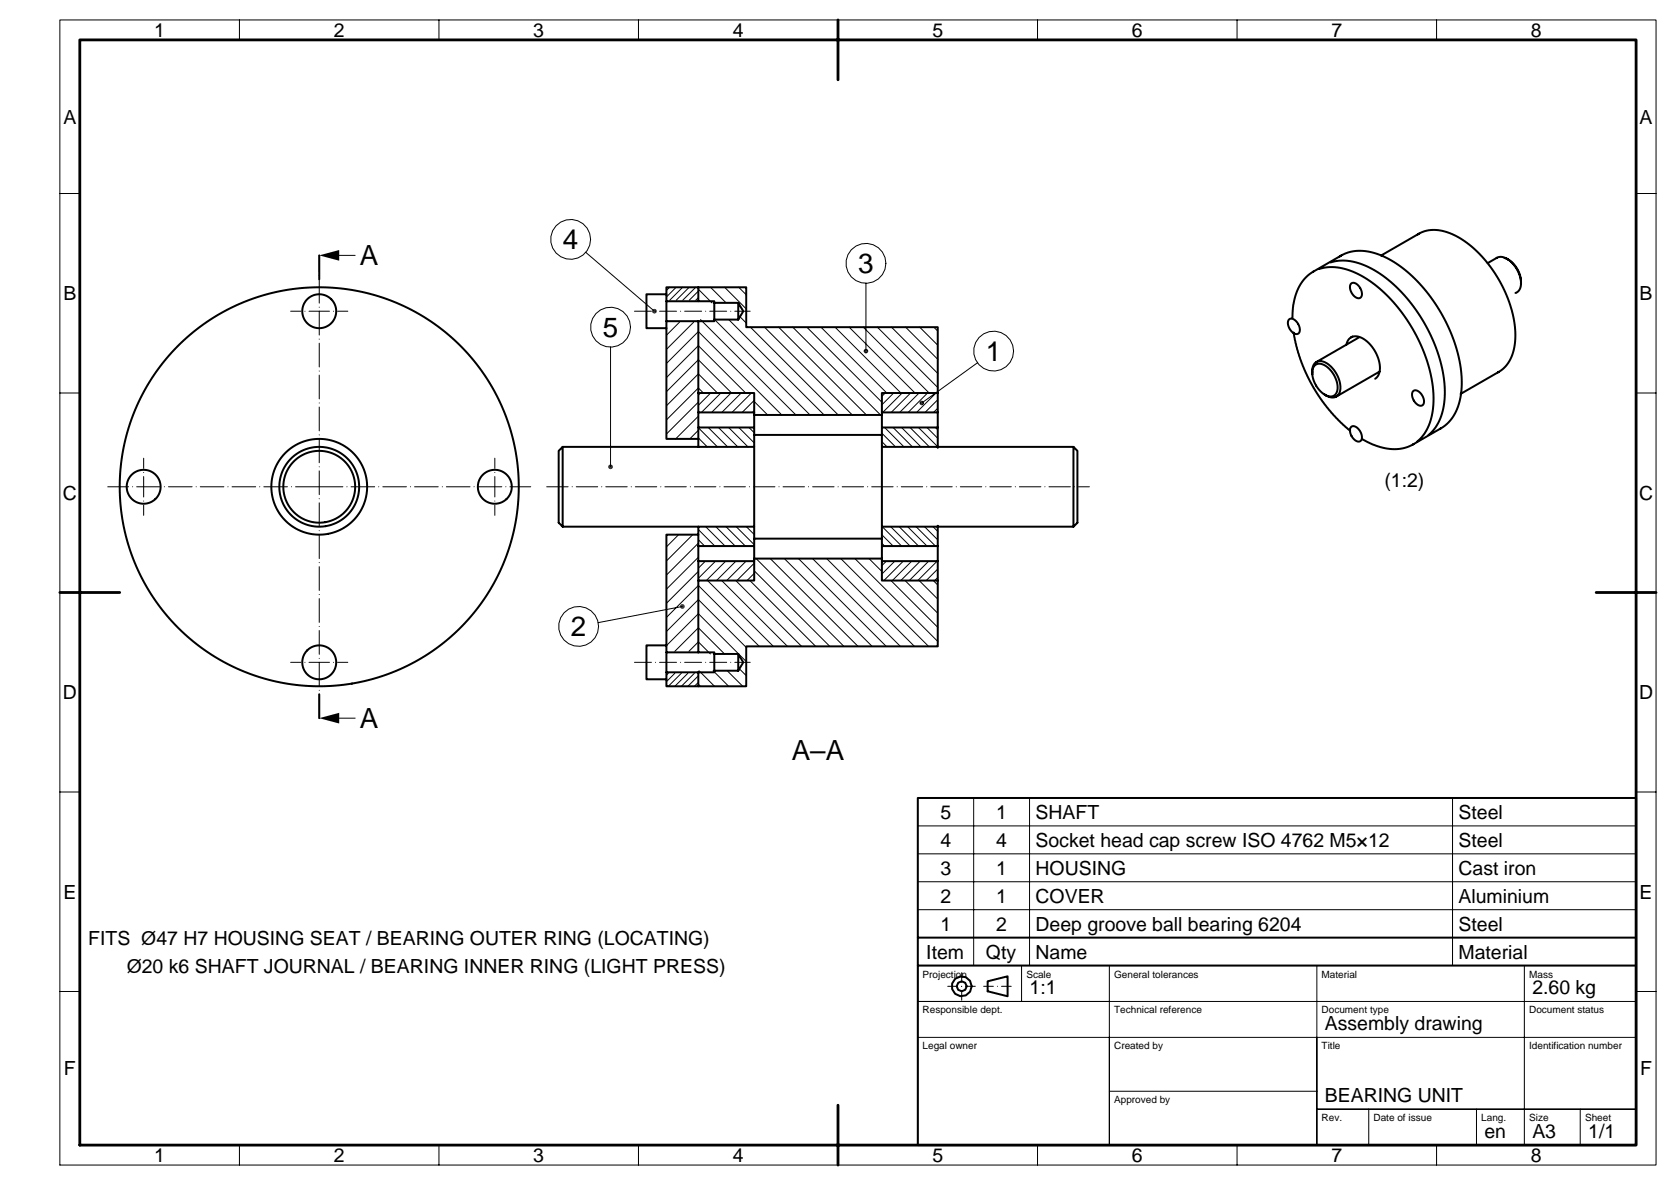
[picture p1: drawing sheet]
<svg xmlns="http://www.w3.org/2000/svg" width="420mm" height="297mm" viewBox="0 0 420 297" stroke-linecap="round" stroke-linejoin="round" font-family="sans-serif">
<g fill="#000">
<path d="M80 64l5-1.3v2.6zM164.4 77.6l.2 .4h-.6zM164 77.4l.4 .2-.4 .4zM163.6 77.6l.4-.2v.6zM163.6 77.6l.4 .4h-.6zM163.4 78h.6l-.4 .4zM164 78v.6l-.4-.2zM164 78l.4 .4-.4 .2zM164 78h.6l-.2 .4zM217.4 87.6l.2 .4h-.6zM217 87.4l.4 .2-.4 .4zM216.6 87.6l.4-.2v.6z"/>
<path d="M216.6 87.6l.4 .4h-.6zM216.4 88h.6l-.4 .4zM216.6 88.4l.4-.4v.6zM217 88l.4 .4-.4 .2zM217 88h.6l-.2 .4zM153.4 116.6l.2 .4h-.6zM153 116.4l.4 .2-.4 .4zM152.6 116.6l.4-.2v.6zM152.6 116.6l.4 .4h-.6zM152.4 117h.6l-.4 .4zM153 117v.6l-.4-.2zM153 117l.4 .4-.4 .2z"/>
<path d="M153 117h.6l-.2 .4zM231 101l.4-.4 .2 .4zM231 100.4l.4 .2-.4 .4zM230.6 100.6l.4-.2v.6zM230.6 100.6l.4 .4h-.6zM230.4 101h.6l-.4 .4zM230.6 101.4l.4-.4v.6zM231 101l.4 .4-.4 .2zM231 101h.6l-.2 .4zM171.4 151.6l.2 .4h-.6zM171 151.4l.4 .2-.4 .4zM170.6 151.6l.4-.2v.6z"/>
<path d="M170.6 151.6l.4 .4h-.6zM170.4 152h.6l-.4 .4zM170.6 152.4l.4-.4v.6zM171 152l.4 .4-.4 .2zM171 152h.6l-.2 .4zM80 180l5-1.3v2.6z"/>
</g>
<g fill="none" stroke="#000" stroke-width=".25">
<path d="M15 5h400v287h-400zM60 5v5M110 5v5M160 5v5M210 5v5M260 5v5M310 5v5M360 5v5M15 48.5h5M410 48.5h5M84 64h5M146.8 63.3l17.2 14.7"/>
<path d="M167.8 72l-.8 .8M169.4 72l-2.4 2.4M171.1 72l-3.3 3.3M172.7 72l-3.2 3.3M174.3 72l-3.2 3.3M175 74.6l-.6 .7M175 73l-2.3 2.3M175 72.5l3.4 3.4M178.1 72l3.9 3.9M181.6 72l5.4 5.4M185.1 72l1.9 1.9M185.4 79.4l1.6 1.5"/>
<path d="M217 71v17M15 98.5h5M153 87v30M167 98.2l8-8 8.3 8.3M167 94.6l8-8 11.9 11.9M170.3 80.8l-3.3 3.2M173.8 80.8l-6.8 6.8M175 83.1l-8 8M175 83.1l20.9 20.9M175.5 98.5l-.5 .5M175.5 80.1l23.9 23.9M176.3 98.5l-1.3-1.2-8 8"/>
<path d="M178.1 98.5l-3.1 3.1M179.1 80.1l23.9 23.9M179.8 98.5l-4.8-4.8-8 8M180.6 98.5l-4.8 4.9M182.6 80.1l23.9 23.9M183.2 98.5l-4.9 4.9M185.7 98.5l-4.8 4.9M188.1 82l22 22M188.3 98.5l-4.9 4.9M191.6 82l22 22M195.1 82l22 22M198.7 82l22 22"/>
<path d="M202.2 82l18.8 18.8M205.7 82l16.5 16.5M209.3 82l16.5 16.5M212.8 82l16.5 16.5M216.3 82l16.5 16.5M219.9 82l15.1 15.1M221.8 98.5l-.8 .8M223.4 82l11.6 11.6M224 98.5l-3 3M226.1 98.5l-4.9 4.9M226.9 82l8.1 8.1M228.2 98.5l-4.9 4.9"/>
<path d="M230.3 98.5l-4.8 4.9M230.5 82l4.5 4.5M232.4 98.5l-4.8 4.9M234 82l1 1M234.6 98.5l-4.9 4.9M244.9 90.9l-13.9 10.1M410 98.5h5M175 107.2l4.8 4.8M175 109.8l2.2 2.2M175 100.8l-8 8M175 107.9l-2.1 2.1M175 104.3l-5.7 5.7"/>
<path d="M177.5 107.1l4.8 4.9M180 107.1l4.9 4.9M182.6 107.1l4.8 4.9M185.1 107.1l3.9 3.9M187.7 107.1l1.3 1.4M189 100.6l3.4 3.4M189 102.9l-.5 .5M189 100.3l-3 3.1M221 108.6l3.4 3.4M221 110.7l1.3 1.3M221.7 107.1l4.8 4.9M223.8 107.1l4.9 4.9"/>
<path d="M225.9 107.1l4.9 4.9M228 107.1l4.9 4.9M230.2 107.1l4.8 4.9M232.3 107.1l2.7 2.8M234.4 107.1l.6 .6M235 102.3l-1.1 1.1M235 100.2l-3.2 3.2M170.1 134l-3.1 3.1M173.6 134l-6.6 6.6M175 132.7l4.1 4.2M175 135.3l1.6 1.6M175 139.7l-8 8"/>
<path d="M175 136.1l-8 8M176.8 132l4.9 4.9M179.4 132l4.8 4.9M181.9 132l4.9 4.9M184.5 132l4.5 4.5M187 132l2 2M221 134l2.8 2.9M221 136.2l.7 .7M221.1 132l4.8 4.9M223.2 132l4.9 4.9M225.3 132l4.9 4.9M227.4 132l4.9 4.9"/>
<path d="M229.6 132l4.8 4.9M231.7 132l3.3 3.3M233.8 132l1.2 1.2M15 148.5h5M167 158.3l8-8 12 12M167 154.7l8-8 15.3 15.3M171 152l-21.1 4.1M175 143.2l-8 8M175 157.4l-5.9 5.9M175 157.3l6.6 6.6M176.8 140.6l-1.8 1.8M177.3 145.5l16.5 16.5"/>
<path d="M179.3 140.6l-4.3 4.4M180.8 145.5l16.5 16.5M181.9 140.6l-4.9 4.9M184.4 145.5l16.5 16.5M184.4 140.6l-4.8 4.9M187 140.6l-4.9 4.9M187.9 145.5l16.5 16.5M189 143.1l19 18.9M189 143.7l-1.8 1.8M189 141.2l-4.3 4.3M189.5 140l22 22M193 140l22 22"/>
<path d="M196.6 140l22 22M200.1 140l22 22M203.6 140l22 22M207.2 140l22 22M210.7 140l22 22M214.2 140l20.8 20.8M217.8 140l3.2 3.2M222.1 140.6l-1.1 1.2M223.3 145.5l11.7 11.7M224.2 140.6l-3.2 3.3M226.4 140.6l-4.9 4.9M226.8 145.5l8.2 8.2"/>
<path d="M228.5 140.6l-4.9 4.9M230.3 145.5l4.7 4.7M230.6 140.6l-4.9 4.9M232.7 140.6l-4.8 4.9M233.9 145.5l1.1 1.1M234.8 140.6l-4.8 4.9M235 144.7l-.8 .8M235 142.6l-2.9 2.9M410 148.5h5M84 180h5M167 161.8l8-8 12 12M167.5 168.8l-.5 .4"/>
<path d="M169.1 168.8l-2.1 2.1M170.7 168.8l-3.2 3.2M172.4 168.8l-3.3 3.2M172.6 163.3l2.4-2.4 3 3M174 168.8l-3.2 3.2M175 171l-1 1M175 169.4l-2.6 2.6M175 171.5l.5 .5M175.2 168.1l3.9 3.9M178.7 168.1l3.9 3.9M182.2 168.1l3.9 3.9M185.3 167.6l1.7 1.7"/>
<path d="M15 198.5h5M244 200v42M258 200v42M364 200v42M410 198.5h5M230 214h180M230 207h180M230 228h180M230 221h180M15 248.5h5M256 242v9M278 242v9"/>
<path d="M330 242v45v-27M382 242v45M410 251v-9h-180v45h180v-36h-180h48v36v-27h132M410 248.5h5M230 260h48M278 273.5h52M330 278h80zM343 278v9M370 278v9M396 278v9M60 287v5M110 287v5"/>
<path d="M160 287v5M210 287v5M260 287v5M310 287v5M360 287v5"/>
<circle cx="143" cy="60" r="5"/>
<circle cx="217" cy="66" r="5"/>
<circle cx="153" cy="82" r="5"/>
<circle cx="249" cy="88" r="5"/>
<circle cx="145" cy="157" r="5"/>
</g>
<path d="M237.5 247.2h7M241 250.7v-7M246.5 247.2h7" fill="none" stroke="#000" stroke-width=".25" stroke-dasharray="2.4 1 0 1"/>
<path d="M80 122h-53M80 122h53" fill="none" stroke="#000" stroke-width=".25" stroke-dasharray="5.9 1 0 1"/>
<path d="M80 180v-116" fill="none" stroke="#000" stroke-width=".25" stroke-dasharray="6 1 0 1"/>
<path d="M80 78h-7.3M80 78h7.3M36 122v-7.2M36 122v7.3M124 122v-7.2M124 122v7.3M80 166h-7.3M80 166h7.3" fill="none" stroke="#000" stroke-width=".25" stroke-dasharray="2.6 1 0 1"/>
<path d="M137 122h136" fill="none" stroke="#000" stroke-width=".25" stroke-dasharray="5.4 1 0 1"/>
<path d="M159 78h29M159 166h29" fill="none" stroke="#000" stroke-width=".25" stroke-dasharray="4.2 1 0 1"/>
<path d="M80 64v6M80 180v-6" fill="none" stroke="#000" stroke-width=".5" stroke-dasharray="11.5 2 0 2"/>
<g fill="none" stroke="#000" stroke-width=".5">
<path d="M355.3 58.8a9.6 9.6 0 0 1 9.9 .5 30.9 30.9 0 0 1 14.5 25.7 9.6 9.6 0 0 1-4.3 8.3M355.6 58.6l-9.5 5.4M167 75.5h12v5h-12M167 73.8h-5v8.5h5M175 72v3.5M179 75.9h6l1.3 2.1-1.3 2.1h-6M185 75.9v4.2M330.6 67.4a14.9 14.9 0 0 1 12.7 3 39.5 39.5 0 0 1 15.9 29.4 13.5 13.5 0 0 1-4.1 10.9M333.4 65.8a14.9 14.9 0 0 1 12.7 3 39.5 39.5 0 0 1 16 29.4 13.5 13.5 0 0 1-4.1 10.8M335.7 64.3a11.4 11.4 0 0 1 11.2 .1 36.5 36.5 0 0 1 16.7 18.9 27.7 27.7 0 0 1 2 18.1 9.9 9.9 0 0 1-4.8 6.1M336.1 64l-7 4.1a12 12 0 0 0-5.2 10v1.5M338.6 71.1l.4-.2 .6 .1 1.1 1 .6 1.5-.1 .7-.3 .4-.5 .2-.5-.2-1-1-.6-1.4z"/>
<path d="M375 64.7a2.44 2.44 0 0 1 2.6 .2l1.5 1.1 1.2 1.6 .7 1.8 .1 1.7M375.1 64.6l-2.3 1.3M377 64.7l1 .4M377.6 64.9l1.6 1.2 1.2 1.9 .7 1.9v1.8a2.16 2.16 0 0 1-1 1.6M379.9 73.4h-.1M381.2 70.6v.4M175 80.5v18h14v5.5h32v-5.5h14M175 98.5v8.6h14v29.8h-14M323 80.1l.5-.2 .6 .1 1.1 1 .5 1.6v.6l-.4 .4-.4 .1-.6-.1-1-1-.6-1.5 .1-.6zM324.2 83.4l.6 3.3 1 3.3 1.4 3.4 1.9 3.7 2.3 3.5 2.2 2.8 2.4 2.5 2.4 2.1M328.8 93v.4M329.5 91.6a2.82 2.82 0 0 1 3.8 1l1 1.4 .6 1.4 .3 1.6-.2 1.2a2 2 0 0 1-3.3 .5l-1.6-1.6-1-2.1-.2-1.9 .2-.9z"/>
<path d="M329.9 90.7a2.93 2.93 0 0 0-1 3.1M330.2 90.6h1.1l1.3 .5 1.2 1 1.1 1.5 .7 1.7 .3 1.6-.2 1.4-.6 1M331.7 98.7l1.3 .7a2.18 2.18 0 0 0 1.9 0M332 98.9l.4 .2M337.4 86.4a2.5 2.5 0 0 1 4.2-1.5l1.7 1.3 1.3 1.8 .9 2.2 .3 2a3.1 3.1 0 0 1-1.2 2.7M338.9 84.4l-.3 .2M340.6 84.6l-10.7 6.1M345.7 93.1l-10.8 6.3M354.1 98.1l.5-.3 .5 .1 1.2 1.1 .6 1.5-.1 .7-.3 .4-.5 .1-.6-.2-1-.9-.5-1.4zM375.6 93.2l-9.6 5.5M141 112v20M175 110h-8v-38h20v10h48v30.2"/>
<path d="M175 103.4h14M175 107.1v4.9M189 112h-48l-1 1v18l1 1h48M189 109h32M189 104v3.1M221 103.4h14M221 104v3.1M235 107.1h-14v4.9M269 112v20M338.6 107l.4-.2 .6 .1 1.1 1 .6 1.5-.1 .7-.3 .5-.5 .1-.5-.2-1-1-.6-1.4zM341.5 110.1a14.7 14.7 0 0 0 10.8 2.1l1.9-.9M361.1 107.3l-7 4.1"/>
<path d="M175 132v13.5h14v-5.5h32v-3M189 135h32M189 137v3M221 132h48l1-1v-18l-1-1h-48v24.9h14M235 131.8v30.2h-48v10h-20v-38h8M175 145.5v18M175 140.6h14M221 140v5.5h14M221 140.6h14M167 163.5h12v5h-12M167 161.8h-5v8.5h5M175 168.5v3.5"/>
<path d="M179 163.9h6l1.3 2.1-1.3 2.1h-6M185 163.9v4.2M230 200h180v87h-180zM230 235h180M230 242h180M247.5 245.9l5-1.2v5l-5-1.2z"/>
<circle cx="80" cy="78" r="4.2"/>
<circle cx="36" cy="122" r="4.3"/>
<circle cx="80" cy="122" r="50"/>
<circle cx="80" cy="122" r="10"/>
<circle cx="80" cy="122" r="9"/>
<circle cx="80" cy="122" r="12"/>
<circle cx="124" cy="122" r="4.3"/>
<circle cx="80" cy="166" r="4.2"/>
<circle cx="241" cy="247.2" r="2.5"/>
<circle cx="241" cy="247.2" r="1.25"/>
</g>
<path d="M20 10h390v277h-390zM210 5v15M15 148.5h15M400 148.5h15M210 277v15" fill="none" stroke="#000" stroke-width=".7"/>
<g font-size="7">
<text x="141.1" y="62.5">4</text>
<text x="90.2" y="66.5">A</text>
<text x="215.1" y="68.5">3</text>
<text x="151.1" y="84.5">5</text>
<text x="247.1" y="90.5">1</text>
<text x="143.1" y="159.5">2</text>
<text x="90.2" y="182.5">A</text>
<text x="198.4" y="190.5">A–A</text>
</g>
<g font-size="4.9">
<text x="38.6" y="9.3">1</text>
<text x="83.6" y="9.3">2</text>
<text x="133.6" y="9.3">3</text>
<text x="183.6" y="9.3">4</text>
<text x="233.6" y="9.3">5</text>
<text x="283.6" y="9.3">6</text>
<text x="333.6" y="9.3">7</text>
<text x="383.6" y="9.3">8</text>
<text x="15.9" y="31">A</text>
<text x="410.9" y="31">A</text>
<text x="15.9" y="75.2">B</text>
<text x="410.9" y="75.2">B</text>
<text x="15.7" y="125.3">C</text>
<text x="346.9" y="122.1">(1:2)</text>
<text x="410.7" y="125.3">C</text>
<text x="15.7" y="175.3">D</text>
<text x="410.7" y="175.3">D</text>
<text x="235.6" y="205.2">5</text>
<text x="249.6" y="205.2">1</text>
<text x="259.5" y="205.2">SHAFT</text>
<text x="365.5" y="205.2">Steel</text>
<text x="235.6" y="212.3">4</text>
<text x="249.6" y="212.3">4</text>
<text x="259.5" y="212.3">Socket head cap screw ISO 4762 M5×12</text>
<text x="365.5" y="212.3">Steel</text>
<text x="235.6" y="219.2">3</text>
<text x="249.6" y="219.2">1</text>
<text x="259.5" y="219.2">HOUSING</text>
<text x="365.5" y="219.2">Cast iron</text>
<text x="15.9" y="225.3">E</text>
<text x="235.6" y="226.3">2</text>
<text x="249.6" y="226.3">1</text>
<text x="259.5" y="226.3">COVER</text>
<text x="365.5" y="226.3">Aluminium</text>
<text x="410.9" y="225.3">E</text>
<text x="235.6" y="233.2">1</text>
<text x="249.6" y="233.2">2</text>
<text x="259.5" y="233.2">Deep groove ball bearing 6204</text>
<text x="365.5" y="233.2">Steel</text>
<text x="22.1" y="236.8">FITS Ø47 H7 HOUSING SEAT / BEARING OUTER RING (LOCATING)</text>
<text x="31.7" y="243.8">Ø20 k6 SHAFT JOURNAL / BEARING INNER RING (LIGHT PRESS)</text>
<text x="232.1" y="240.3">Item</text>
<text x="247.1" y="240.3">Qty</text>
<text x="259.5" y="240.3">Name</text>
<text x="365.5" y="240.3">Material</text>
<text x="258" y="249.2">1:1</text>
<text x="384" y="249.2">2.60 kg</text>
<text x="332" y="258.2">Assembly drawing</text>
<text x="16" y="269.5">F</text>
<text x="411" y="269.5">F</text>
<text x="332" y="276.2">BEARING UNIT</text>
<text x="372" y="285.2">en</text>
<text x="384" y="285.2">A3</text>
<text x="398" y="285.2">1/1</text>
<text x="38.6" y="291.3">1</text>
<text x="83.6" y="291.3">2</text>
<text x="133.6" y="291.3">3</text>
<text x="183.6" y="291.3">4</text>
<text x="233.6" y="291.3">5</text>
<text x="283.6" y="291.3">6</text>
<text x="333.6" y="291.3">7</text>
<text x="383.6" y="291.3">8</text>
</g>
<g font-size="2.5">
<text x="231.2" y="245">Projection</text>
<text x="257.2" y="245">Scale</text>
<text x="279.2" y="245">General tolerances</text>
<text x="331.2" y="245">Material</text>
<text x="383.2" y="245">Mass</text>
<text x="231.2" y="254">Responsible dept.</text>
<text x="279.2" y="254">Technical reference</text>
<text x="331.2" y="254">Document type</text>
<text x="383.2" y="254">Document status</text>
<text x="231.2" y="263">Legal owner</text>
<text x="279.2" y="263">Created by</text>
<text x="331.2" y="263">Title</text>
<text x="383.2" y="263">Identification number</text>
<text x="279.2" y="276.5">Approved by</text>
<text x="331.2" y="281">Rev.</text>
<text x="344.2" y="281">Date of issue</text>
<text x="371.2" y="281">Lang.</text>
<text x="383.2" y="281">Size</text>
<text x="397.2" y="281">Sheet</text>
</g>
</svg>
